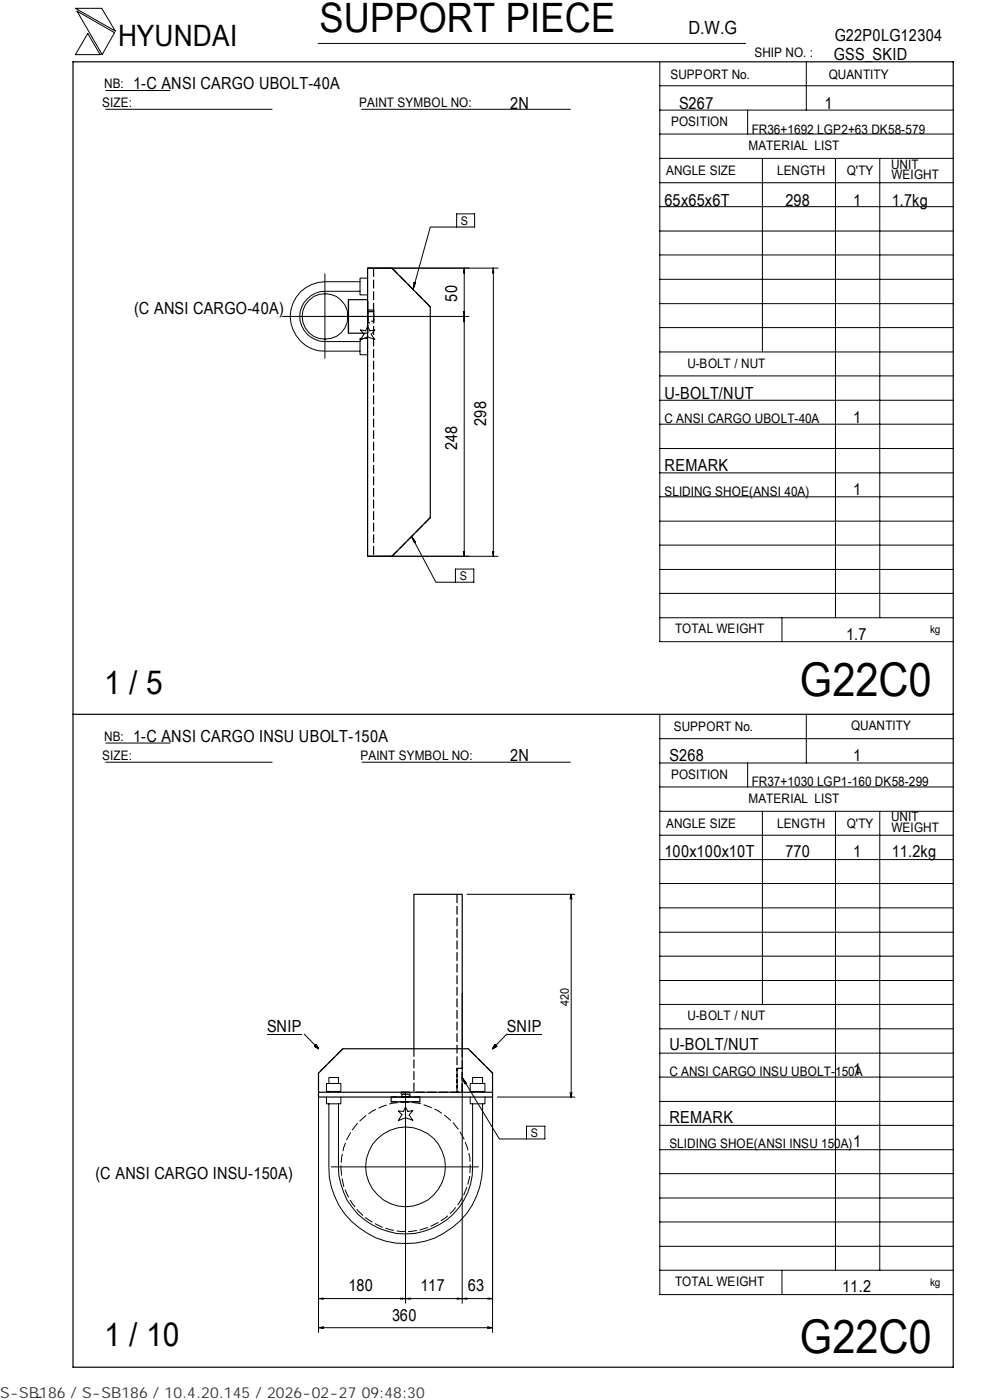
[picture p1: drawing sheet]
<svg xmlns="http://www.w3.org/2000/svg" width="210mm" height="297mm" viewBox="0 0 210 297" stroke-linecap="round" stroke-linejoin="round" font-family="sans-serif">
<g fill="none" stroke="#000" stroke-width=".21">
<path d="M16 1.8h5.6l2.9 4.8zM16.3 2.4l8 4.5-2.6 4.7zM18.6 7.1l2.6 4.5h-5.2zM22.4 19.2h13.7M67.5 9.2h90.6M139.9 18.2h62.3M139.9 13.2v122.9h62.3M171 13.1v10.3M22.4 23.2h35.3M76.7 23.2h44.3M139.9 38.8h62.3M139.9 33.6h62.3"/>
<path d="M139.9 28.4h62.3M139.9 23.4h62.3M158.6 23.4v5M161.7 33.6v41M177.2 33.7v97.4M186.6 33.7v97.4M68.9 58.1v17.9M76.4 59.8h-7.5a7.4 7.4 0 0 0-7.4 7.3 7.4 7.4 0 0 0 7.4 7.4h7.5M78 59h-1.6v3.6h1.6M78 56.9h27.7M87.8 59.9l.3 .1-.5 1.4zM96.8 48.2h-5.5l-3.7 13.2"/>
<path d="M96.8 45.4h3.9v2.8h-3.9zM98.4 57.6h.1M98.5 56.9v61.1M98.5 56.9v1h-.1zM104.6 57.6h.1M104.6 56.9l.1 1h-.2zM104.6 56.9v61.1M139.9 59.3h62.3M139.9 54.1h62.3M139.9 49h62.3M139.9 43.8h62.3M59.8 67.1h39.7"/>
<path d="M76.4 61.8h-7.5a5.3 5.3 0 0 0-5.3 5.3 5.3 5.3 0 0 0 5.3 5.4h7.5M76.4 70l1.1 .2 .5-1 .5 1 1-.2-.8 .9 .8 1.1-1.5-.6-1.6 .7 .8-1.2zM78 71.8h-1.6v3.5h1.6M87.7 60.4h.3M98.4 66.1l.1 2h-.1l.1-2zM98.4 66.5h.1M98.4 67.8h.1M139.9 79.7h62.3M139.9 74.7h62.3M139.9 69.5h62.3M139.9 64.4h62.3M139.9 95.2h62.3"/>
<path d="M139.9 90h62.3M139.9 84.9h62.3M78 118h27.7M87.3 113.8l5.1 9.7h4.2M87.3 113.8l.8 1.2-.2 .1zM87.9 114.6l-.2 .1M98.4 117h.1v1zM98.4 117.3h.1M104.5 117h.2l-.1 1zM104.6 117.3h.1M139.9 100.3h62.3M139.9 115.6h62.3"/>
<path d="M139.9 110.6h62.3M139.9 105.4h62.3M96.6 120.7h3.9v2.8h-3.9zM139.9 131.1h62.3M139.9 125.9h62.3M139.9 120.8h62.3M165.9 131.1v5M22.4 157.6h13.7M139.9 151.7v122.9h62.3M139.9 156.7h62.3M171 151.5v10.4M22.4 161.7h35.3"/>
<path d="M76.8 161.7h44.2M139.9 177.2h62.3M139.9 172.1h62.3M139.9 167h62.3M139.9 161.9h62.3M158.6 161.9v5.1M161.7 172.1v41M177.2 172.2v97.3M186.6 172.2v97.3M99 189.7h22.9M120.9 190.7l.2-1 .2 1M121.1 189.7v43"/>
<path d="M139.9 182.4h62.3M139.9 197.8h62.3M139.9 192.6h62.3M139.9 187.4h62.3M56.6 219.4h7.4M64.5 219.4l3.1 3.1M98 210.7v65.8M114.9 219.4h-7.4l-3 3.1M139.9 218.3h62.3M139.9 213.1h62.3M139.9 208h62.3M139.9 202.9h62.3"/>
<path d="M67 221.6l.6 .9-.9-.5zM67.6 232.7v50M69.2 232.7v1.5h3.1v-1.5M69.2 229.9h3.1v1.7h-3.1zM69.8 234.2v13.4a16.3 16.3 0 0 0 16.3 16.2 16.3 16.3 0 0 0 16.3-16.2v-13.4M69.8 229.9v-1.3h2v1.3M69.8 231.6v.1M71.8 234.2v13.4a14.2 14.2 0 0 0 14.2 14.2 14.2 14.2 0 0 0 14.2-14.2v-13.4M71.8 231.6v.1M84.5 235.7l1.1 .1 .4-.9 .5 .9 1-.2-.7 .9 .7 1.1-1.5-.5-1.5 .6 .7-1.2zM86 231.7v44.8M98 228.6l7.9 13h5.8"/>
<path d="M98 228.6l.9 1.2-.3 .1zM98.6 229.4l-.2 .1M99.7 232.7v1.5h3.2v-1.5M99.7 229.9h3.2v1.7h-3.2zM100.2 229.9v-1.3h2.2v1.3M100.2 231.6v.1M102.4 231.6v.1M104.5 232.7v50M105 221.6l.4 .4-.9 .5zM105.5 232.7h16.4M111.7 238.9h3.9v2.7h-3.9zM120.9 231.8l.2 .9"/>
<path d="M121.3 231.8l-.2 .9M139.9 238.7h62.3M139.9 233.7h62.3M139.9 228.5h62.3M139.9 223.4h62.3M70.3 247.6h31.2M139.9 259.2h62.3M139.9 254.2h62.3M139.9 249h62.3M139.9 243.9h62.3M67.6 275.5l1-.1v.2zM67.6 275.5h36.9"/>
<path d="M68.3 275.4v.2M85 275.4l2 .2v-.2l-2 .2zM85.3 275.4v.2M86.7 275.4v.2M96.9 275.4l1.1 .1-1.1 .1zM97.3 275.4v.2M98 275.5l1-.1v.2zM98.7 275.4v.2M103.5 275.4l1 .1-1 .1zM103.8 275.4v.2M139.9 269.5h62.3M139.9 264.4h62.3"/>
<path d="M165.9 269.5v5.1M8.8 296.4l-1 .1M67.6 281.7l1-.2v.3zM67.6 281.7h36.9M68.3 281.6v.2M103.5 281.5l1 .2-1 .1zM103.8 281.6v.2"/>
<circle cx="68.9" cy="67.1" r="4.8"/>
<circle cx="86" cy="247.6" r="8.4"/>
</g>
<path d="M15.5 13.1h186.7v277h-186.7zM78 56.9h5.1l8.2 8.2v44.7l-8.2 8.2h-5.1zM78 63.6h-4.1v7.1h4.1M15.5 151.5h186.7M67.6 231.7h36.9v1h-36.9zM67.6 231.7v-4l5.1-5.2h26.6l5.2 5.2v4M83 232.7v1.1h6.1v-1.1M87.8 222.5v-32.8h10.2v32.8" fill="none" stroke="#000" stroke-width=".25"/>
<path d="M78 68.1v-2M79.2 66.1v2" fill="none" stroke="#000" stroke-width=".25" stroke-dasharray="1.1 .3" stroke-linecap="butt"/>
<g fill="none" stroke="#000" stroke-width=".25" stroke-dasharray="1.9 .6" stroke-linecap="butt">
<path d="M79.2 56.9v61.1M73.9 70.7v-7.1M78 65.9v-.1h1.2v2.7h-1.2v-2.6M78 70.7v-7.1v7.1M78 66.6v-.5h1.2v2h-1.2v-1.5M91.3 65.1l-8.2-8.2M91.3 109.8l-8.2 8.2M96.9 189.7v42M72.7 222.5l-5.1 5.2M83 232.7h6.1M85.3 232.7l-.1-.6h1.6v.6h-1.5M86.9 232.7h-1.8v-1h1.8v1"/>
<path d="M89.1 233.8h-6.1M89.1 232.7h-6.1M98 231.7v-5.1h-1.1v5.1h1.1M98 222.5v9.2h-10.2v-9.2M104.5 227.7l-5.2-5.2"/>
</g>
<path d="M78 68.5v-2.7M79.2 65.8v2.7" fill="none" stroke="#000" stroke-width=".25" stroke-dasharray="1.5 .5" stroke-linecap="butt"/>
<path d="M85.2 232.1h1.6M86.8 232.7h-1.6" fill="none" stroke="#000" stroke-width=".25" stroke-dasharray=".8 .3" stroke-linecap="butt"/>
<path d="M85.1 231.7h1.8M86.9 232.7h-1.8" fill="none" stroke="#000" stroke-width=".25" stroke-dasharray="1 .3" stroke-linecap="butt"/>
<path d="M66.7 221.7h.9v.8h-.9zM104.6 221.7h.8v.8h-.8z" fill="#000"/>
<path d="M72.3 247.6a13.7 13.7 0 0 0 16.8 13.3 13.7 13.7 0 0 0 9.3-19.3 13.7 13.7 0 0 0-20.9-4.8 13.6 13.6 0 0 0-5.2 10.8" fill="none" stroke="#000" stroke-width=".21" stroke-dasharray="1.9 .6" stroke-linecap="butt"/>
<g font-size="9.9">
<text x="169.7" y="147.6">G22C0</text>
<text x="169.7" y="286.9">G22C0</text>
</g>
<text font-size="8.6" x="67.7" y="6.9">SUPPORT PIECE</text>
<g font-size="7">
<text x="22.1" y="147.2">1 / 5</text>
<text x="22.1" y="285.6">1 / 10</text>
</g>
<text font-size="6.3" x="25.1" y="9.8">HYUNDAI</text>
<text font-size="3.9" x="146" y="7.3">D.W.G</text>
<g font-size="3.5">
<text x="177" y="8.7">G22P0LG12304</text>
<text x="176.9" y="12.8">GSS_SKID</text>
<text x="28.3" y="19">1-C ANSI CARGO UBOLT-40A</text>
<text x="108.2" y="23.1">2N</text>
<text x="144" y="23.1">S267</text>
<text x="174.8" y="23.1">1</text>
<text x="141" y="43.6">65x65x6T</text>
<text x="166.6" y="43.6">298</text>
<text x="180.9" y="43.6">1</text>
<text x="189.1" y="43.6">1.7kg</text>
<text x="96.9" y="64" transform="rotate(-90 96.9 64)">50</text>
<text x="28.4" y="66.6">(C ANSI CARGO-40A)</text>
<text x="141" y="84.6">U-BOLT/NUT</text>
<text x="180.9" y="89.7">1</text>
<text x="96.9" y="95.5" transform="rotate(-90 96.9 95.5)">248</text>
<text x="103.1" y="90.3" transform="rotate(-90 103.1 90.3)">298</text>
<text x="141" y="99.9">REMARK</text>
<text x="180.9" y="105.1">1</text>
<text x="179.5" y="135.8">1.7</text>
<text x="28.3" y="157.3">1-C ANSI CARGO INSU UBOLT-150A</text>
<text x="108.2" y="161.4">2N</text>
<text x="142" y="161.4">S268</text>
<text x="180.9" y="161.4">1</text>
<text x="141" y="181.9">100x100x10T</text>
<text x="166.6" y="181.9">770</text>
<text x="180.9" y="181.9">1</text>
<text x="189.1" y="181.9">11.2kg</text>
<text x="56.6" y="218.9">SNIP</text>
<text x="107.5" y="218.9">SNIP</text>
<text x="142" y="222.8">U-BOLT/NUT</text>
<text x="180.9" y="228">1</text>
<text x="142" y="238.3">REMARK</text>
<text x="180.9" y="243.3">1</text>
<text x="20.2" y="250">(C ANSI CARGO INSU-150A)</text>
<text x="73.9" y="274">180</text>
<text x="89.2" y="274">117</text>
<text x="99.2" y="274">63</text>
<text x="178.6" y="274.1">11.2</text>
<text x="83.1" y="280.2">360</text>
</g>
<text font-size="3.2" fill="#323232" x="0" y="296.6">S-SB186 / S-SB186 / 10.4.20.145 / 2026-02-27 09:48:30</text>
<g font-size="2.8">
<text x="142.2" y="16.8">SUPPORT No.</text>
<text x="160" y="12.2">SHIP NO. :</text>
<text x="175.8" y="16.7">QUANTITY</text>
<text x="21.7" y="22.8">SIZE:</text>
<text x="22.1" y="18.7">NB:</text>
<text x="76.2" y="22.8">PAINT SYMBOL NO:</text>
<text x="142.3" y="26.8">POSITION</text>
<text x="159.4" y="28.4">FR36+1692 LGP2+63 DK58-579</text>
<text x="158.8" y="31.7">MATERIAL LIST</text>
<text x="189" y="35.8">UNIT</text>
<text x="141.3" y="37.2">ANGLE SIZE</text>
<text x="164.8" y="37.1">LENGTH</text>
<text x="179.6" y="37.1">Q'TY</text>
<text x="189.1" y="38">WEIGHT</text>
<text x="145.8" y="78">U-BOLT / NUT</text>
<text x="141" y="89.8">C ANSI CARGO UBOLT-40A</text>
<text x="141" y="105.2">SLIDING SHOE(ANSI 40A)</text>
<text x="143.2" y="134.4">TOTAL WEIGHT</text>
<text x="142.9" y="155">SUPPORT No.</text>
<text x="180.5" y="154.9">QUANTITY</text>
<text x="21.7" y="161.3">SIZE:</text>
<text x="22.1" y="157.1">NB:</text>
<text x="76.5" y="161.2">PAINT SYMBOL NO:</text>
<text x="142.3" y="165.3">POSITION</text>
<text x="159.4" y="166.7">FR37+1030 LGP1-160 DK58-299</text>
<text x="158.8" y="170.3">MATERIAL LIST</text>
<text x="141.3" y="175.7">ANGLE SIZE</text>
<text x="164.8" y="175.6">LENGTH</text>
<text x="179.6" y="175.6">Q'TY</text>
<text x="189" y="174.2">UNIT</text>
<text x="189.1" y="176.5">WEIGHT</text>
<text x="145.8" y="216.5">U-BOLT / NUT</text>
<text x="142" y="228.2">C ANSI CARGO INSU UBOLT-150A</text>
<text x="142" y="243.5">SLIDING SHOE(ANSI INSU 150A)</text>
<text x="143.2" y="272.9">TOTAL WEIGHT</text>
</g>
<g font-size="2.5">
<text x="97.7" y="47.7">S</text>
<text x="97.5" y="123">S</text>
<text x="120.6" y="213.4" transform="rotate(-90 120.6 213.4)">420</text>
<text x="112.6" y="241.2">S</text>
</g>
<g font-size="2.3">
<text x="197.3" y="134.3">kg</text>
<text x="197.3" y="272.8">kg</text>
</g>
</svg>
